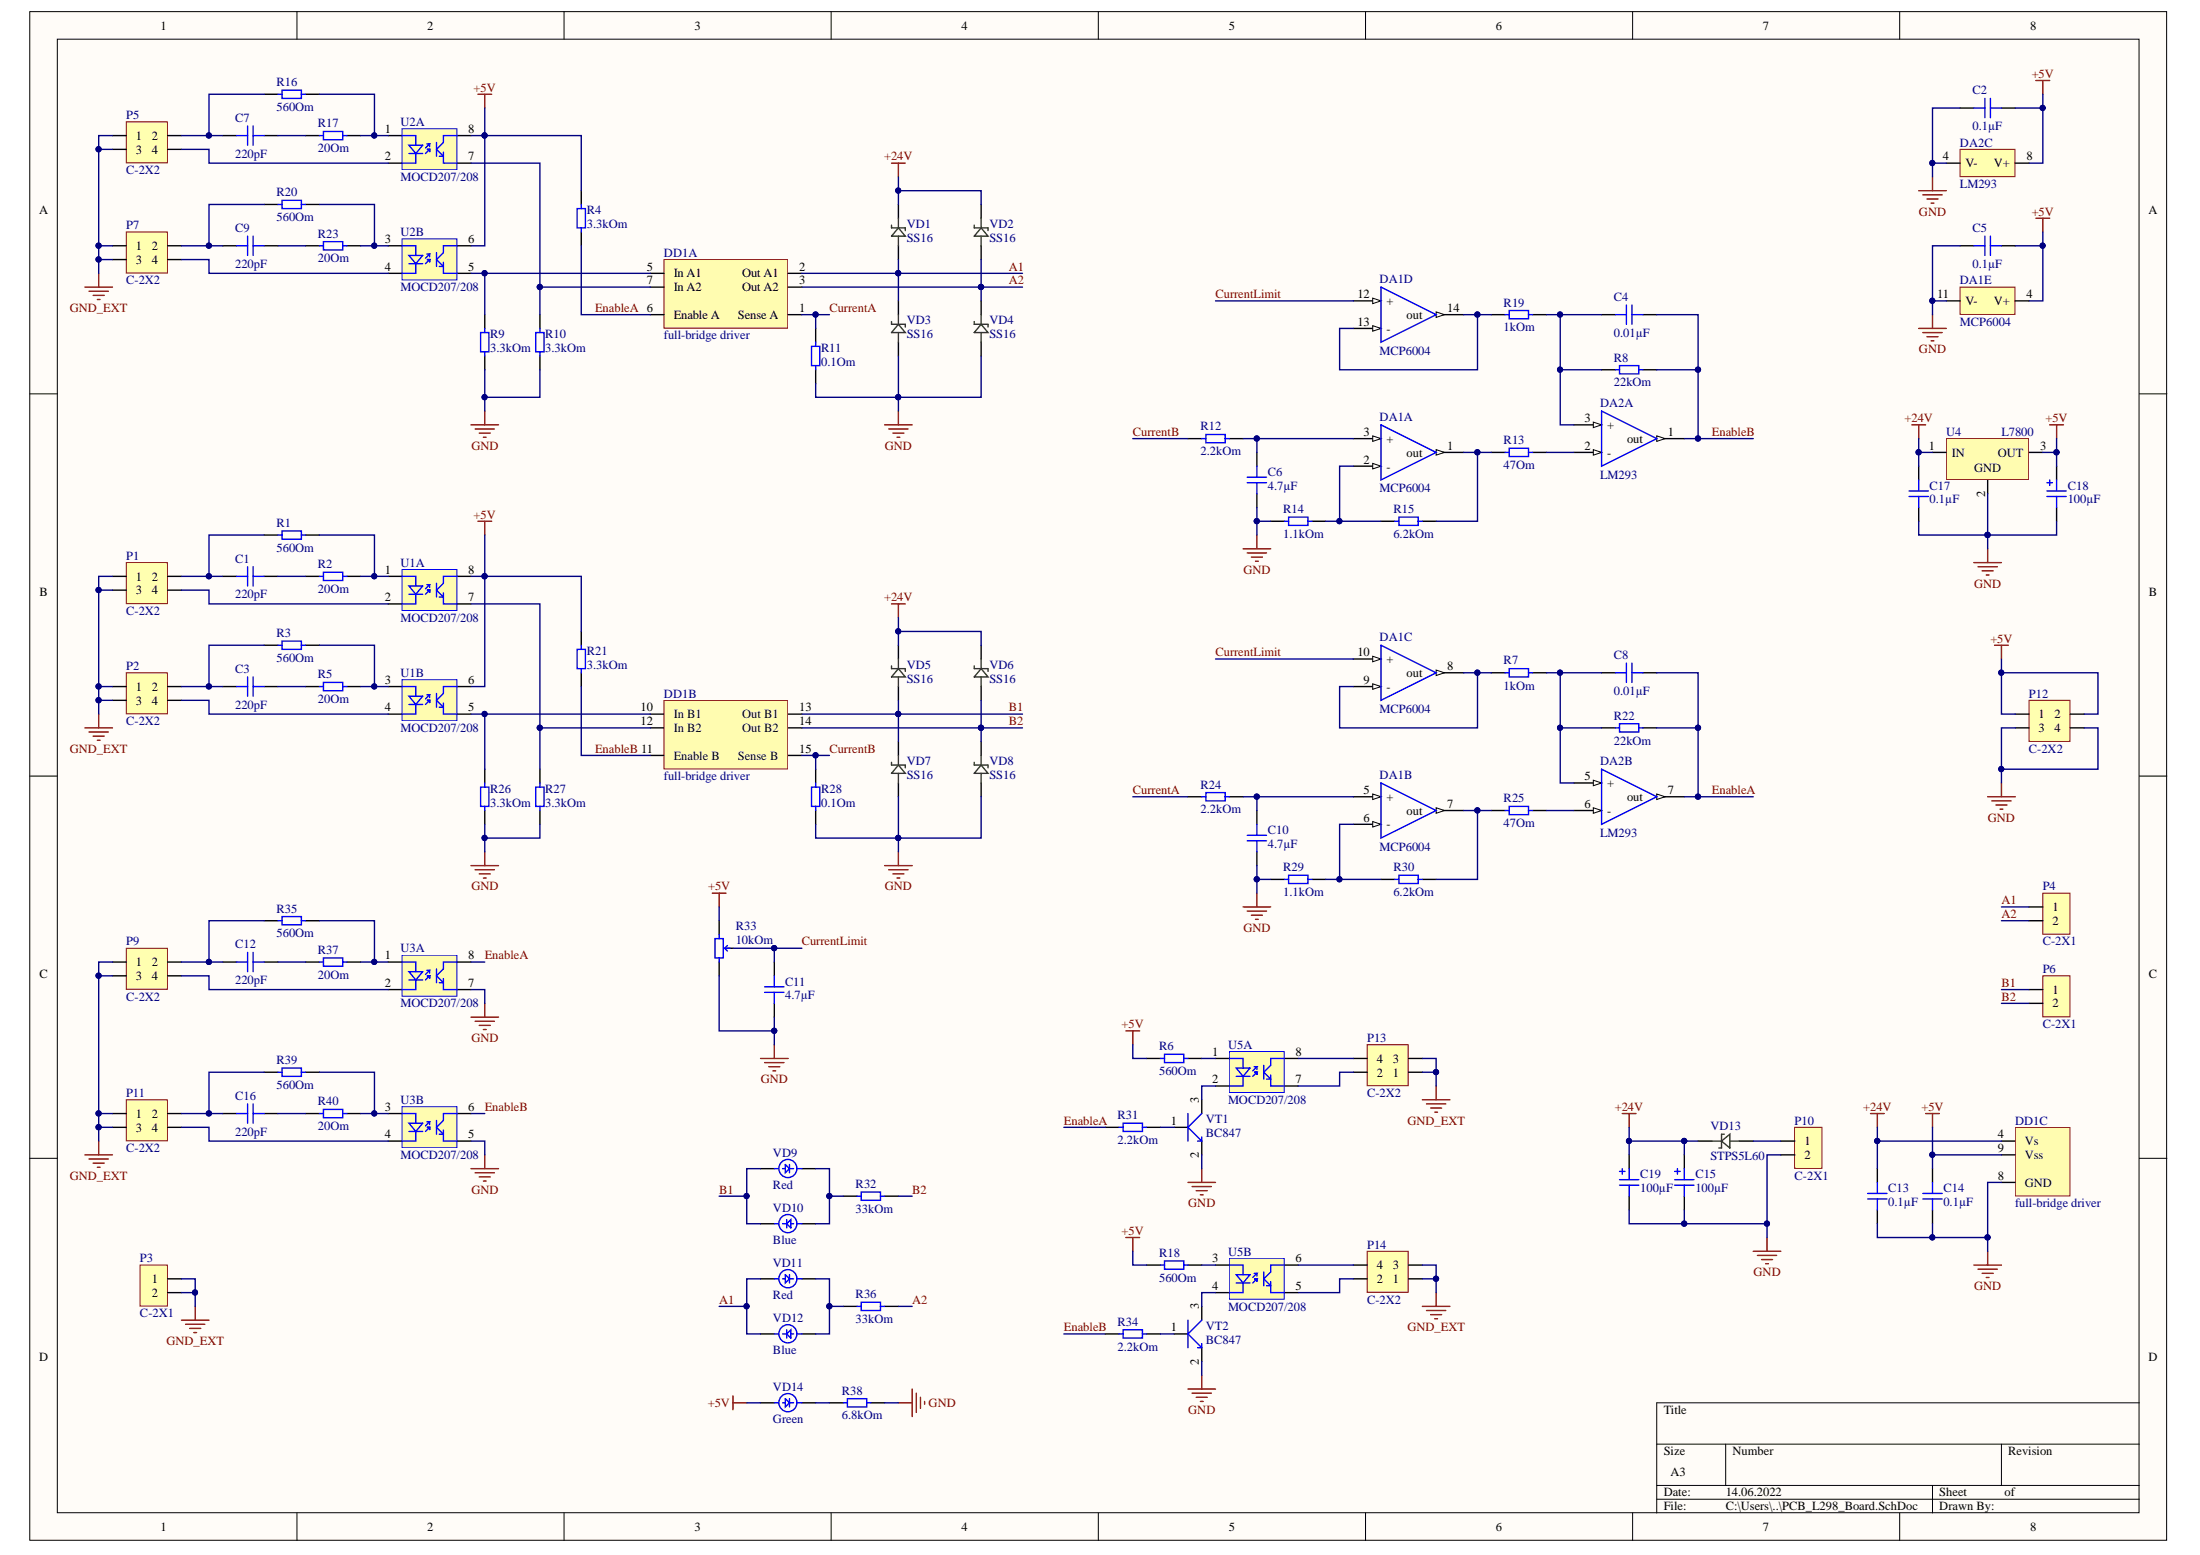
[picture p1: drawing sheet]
# Altium project PCB_L298_Board.PrjPcb
1 sheet, 96 parts. Net scope: global (net labels, ports and power ports of the same name join across sheets).
Board file: PCB_L298_Board.PcbDoc

## Sheet PCB_L298_Board.SchDoc
size A3

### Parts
C1  capacity: 220pF  [SMD-1206]  (hidden comment: Ceramic)
C2  capacity: 0.1µF  [SMD-1206]  (hidden comment: Ceramic)
C3  capacity: 220pF  [SMD-1206]  (hidden comment: Ceramic)
C4  capacity: 0.01µF  [SMD-1206]  (hidden comment: Ceramic)
C5  capacity: 0.1µF  [SMD-1206]  (hidden comment: Ceramic)
C6  capacity: 4.7µF  [SMD-1206]  (hidden comment: Ceramic)
C7  capacity: 220pF  [SMD-1206]  (hidden comment: Ceramic)
C8  capacity: 0.01µF  [SMD-1206]  (hidden comment: Ceramic)
C9  capacity: 220pF  [SMD-1206]  (hidden comment: Ceramic)
C10  capacity: 4.7µF  [SMD-1206]  (hidden comment: Ceramic)
C11  capacity: 4.7µF  [SMD-1206]  (hidden comment: Ceramic)
C12  capacity: 220pF  [SMD-1206]  (hidden comment: Ceramic)
C13  capacity: 0.1µF  [SMD-1206]  (hidden comment: Ceramic)
C14  capacity: 0.1µF  [SMD-1206]  (hidden comment: Ceramic)
C15  capacity: 100µF  [BAR-(8-11)(3.175)]  (hidden comment: Polar)
C16  capacity: 220pF  [SMD-1206]  (hidden comment: Ceramic)
C17  capacity: 0.1µF  [SMD-1206]  (hidden comment: Ceramic)
C18  capacity: 100µF  [BAR-(6.3-11)(2.54)]  (hidden comment: Polar)
C19  capacity: 100µF  [BAR-(8-11)(3.175)]  (hidden comment: Polar)
DA1  MCP6004  [SOP-14]  (parts A,B,C,D,E of 5)
DA2  LM293  [SOP-8]  (parts A,B,C of 3)
DD1  full-bridge driver  [MULTIWATT-15]  (parts A,B,C of 3)
P1  C-2X2  [C-2X2(2.54)]
P2  C-2X2  [C-2X2(2.54)]
P3  C-2X1  [C-2X1(2.54)]
P4  C-2X1  [CB2-10-11-X(5.08)]
P5  C-2X2  [C-2X2(2.54)]
P6  C-2X1  [CB2-10-11-X(5.08)]
P7  C-2X2  [C-2X2(2.54)]
P9  C-2X2  [C-2X2(2.54)]
P10  C-2X1  [CB2-10-11-X(5.08)]
P11  C-2X2  [C-2X2(2.54)]
P12  C-2X2  [C-2X2(2.54)]
P13  C-2X2  [C-2X2(2.54)]
P14  C-2X2  [C-2X2(2.54)]
R1  value 560Om  [SMD-1206]  (hidden comment: Resistor)
R2  value 20Om  [SMD-1206]  (hidden comment: Resistor)
R3  value 560Om  [SMD-1206]  (hidden comment: Resistor)
R4  value 3.3kOm  [SMD-1206]  (hidden comment: Resistor)
R5  value 20Om  [SMD-1206]  (hidden comment: Resistor)
R6  value 560Om  [SMD-1206]  (hidden comment: Resistor)
R7  value 1kOm  [SMD-1206]  (hidden comment: Resistor)
R8  value 22kOm  [SMD-1206]  (hidden comment: Resistor)
R9  value 3.3kOm  [SMD-1206]  (hidden comment: Resistor)
R10  value 3.3kOm  [SMD-1206]  (hidden comment: Resistor)
R11  value 0.1Om  [SMD-2512]  (hidden comment: Resistor)
R12  value 2.2kOm  [SMD-1206]  (hidden comment: Resistor)
R13  value 47Om  [SMD-1206]  (hidden comment: Resistor)
R14  value 1.1kOm  [SMD-1206]  (hidden comment: Resistor)
R15  value 6.2kOm  [SMD-1206]  (hidden comment: Resistor)
R16  value 560Om  [SMD-1206]  (hidden comment: Resistor)
R17  value 20Om  [SMD-1206]  (hidden comment: Resistor)
R18  value 560Om  [SMD-1206]  (hidden comment: Resistor)
R19  value 1kOm  [SMD-1206]  (hidden comment: Resistor)
R20  value 560Om  [SMD-1206]  (hidden comment: Resistor)
R21  value 3.3kOm  [SMD-1206]  (hidden comment: Resistor)
R22  value 22kOm  [SMD-1206]  (hidden comment: Resistor)
R23  value 20Om  [SMD-1206]  (hidden comment: Resistor)
R24  value 2.2kOm  [SMD-1206]  (hidden comment: Resistor)
R25  value 47Om  [SMD-1206]  (hidden comment: Resistor)
R26  value 3.3kOm  [SMD-1206]  (hidden comment: Resistor)
R27  value 3.3kOm  [SMD-1206]  (hidden comment: Resistor)
R28  value 0.1Om  [SMD-2512]  (hidden comment: Resistor)
R29  value 1.1kOm  [SMD-1206]  (hidden comment: Resistor)
R30  value 6.2kOm  [SMD-1206]  (hidden comment: Resistor)
R31  value 2.2kOm  [SMD-1206]  (hidden comment: Resistor)
R32  value 33kOm  [SMD-1206]  (hidden comment: Resistor)
R33  Resistance: 10kOm  [3296(bot only)]  (hidden comment: Tuning)
R34  value 2.2kOm  [SMD-1206]  (hidden comment: Resistor)
R35  value 560Om  [SMD-1206]  (hidden comment: Resistor)
R36  value 33kOm  [SMD-1206]  (hidden comment: Resistor)
R37  value 20Om  [SMD-1206]  (hidden comment: Resistor)
R38  value 6.8kOm  [SMD-1206]  (hidden comment: Resistor)
R39  value 560Om  [SMD-1206]  (hidden comment: Resistor)
R40  value 20Om  [SMD-1206]  (hidden comment: Resistor)
U1  MOCD207/208  [SOP-8]  (parts A,B of 2)
U2  MOCD207/208  [SOP-8]  (parts A,B of 2)
U3  MOCD207/208  [SOP-8]  (parts A,B of 2)
U4  L7800  [TO-220(EX-1)]
U5  MOCD207/208  [SOP-8]  (parts A,B of 2)
VD1  SS16  [SMB(DO-214AA)]
VD2  SS16  [SMB(DO-214AA)]
VD3  SS16  [SMB(DO-214AA)]
VD4  SS16  [SMB(DO-214AA)]
VD5  SS16  [SMB(DO-214AA)]
VD6  SS16  [SMB(DO-214AA)]
VD7  SS16  [SMB(DO-214AA)]
VD8  SS16  [SMB(DO-214AA)]
VD9  Red  [SMD-1206]
VD10  Blue  [SMD-1206]
VD11  Red  [SMD-1206]
VD12  Blue  [SMD-1206]
VD13  STPS5L60  [SMC(DO-214AB)]
VD14  Green  [SMD-1206]
VT1  BC847  [SOT-23]
VT2  BC847  [SOT-23]

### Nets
+5V: C2.2 C5.1 C14.1 C18.2 DA1.4(V+) DA2.8(V+) DD1.9(Vss) P12.1 P12.2 R4.2 R6.2 R18.2 R21.2 R33.1 U1.6 U1.8 U2.6 U2.8 U4.3(OUT) VD14.1
+24V: C13.1 C15.2 C17.1 C19.2 DD1.4(Vs) U4.1(IN) VD1.2 VD2.2 VD5.2 VD6.2 VD13.2
GND: C2.1 C5.2 C6.2 C10.2 C11.2 C13.2 C14.2 C15.1 C17.2 C18.1 C19.1 DA1.11(V-) DA2.4(V-) DD1.8(GND) P10.2 P12.3 P12.4 R9.1 R10.1 R11.1 R14.2 R26.1 R27.1 R28.1 R29.2 R33.3 R38.1 U3.5 U3.7 U4.2(GND) VD3.1 VD4.1 VD7.1 VD8.1 VT1.2(E) VT2.2(E)
GND_EXT: P1.1 P1.3 P2.1 P2.3 P3.1 P3.2 P5.1 P5.3 P7.1 P7.3 P9.1 P9.3 P11.1 P11.3 P13.1 P13.3 P14.1 P14.3
A1: DD1.2(Out_A1) P4.1 VD1.1 VD3.2 VD11.1 VD12.2
A2: DD1.3(Out_A2) P4.2 R36.1 VD2.1 VD4.2
B1: DD1.13(Out_B1) P6.1 VD5.1 VD7.2 VD9.1 VD10.2
B2: DD1.14(Out_B2) P6.2 R32.1 VD6.1 VD8.2
CurrentA: DD1.1(Sense_A) R11.2 R24.2
CurrentB: DD1.15(Sense_B) R12.2 R28.2
CurrentLimit: C11.1 DA1.10(+) DA1.12(+) R33.2
EnableA: C8.2 DA2.7(out) DD1.6(Enable_A) R4.1 R22.2 R31.2 U3.8
EnableB: C4.2 DA2.1(out) DD1.11(Enable_B) R8.2 R21.1 R34.2 U3.6
NetC1_1: C1.1 P1.2 R1.2
NetC1_2: C1.2 R2.2
NetC3_1: C3.1 P2.2 R3.2
NetC3_2: C3.2 R5.2
NetC4_1: C4.1 DA2.3(+) R8.1 R19.1
NetC6_1: C6.1 DA1.3(+) R12.1
NetC7_1: C7.1 P5.2 R16.2
NetC7_2: C7.2 R17.2
NetC8_1: C8.1 DA2.5(+) R7.1 R22.1
NetC9_1: C9.1 P7.2 R20.2
NetC9_2: C9.2 R23.2
NetC10_1: C10.1 DA1.5(+) R24.1
NetC12_1: C12.1 P9.2 R35.2
NetC12_2: C12.2 R37.2
NetC16_1: C16.1 P11.2 R39.2
NetC16_2: C16.2 R40.2
NetDA1_1: DA1.1(out) R13.2 R15.1
NetDA1_2: DA1.2(-) R14.1 R15.2
NetDA1_6: DA1.6(-) R29.1 R30.2
NetDA1_7: DA1.7(out) R25.2 R30.1
NetDA1_8: DA1.8(out) DA1.9(-) R7.2
NetDA1_13: DA1.13(-) DA1.14(out) R19.2
NetDA2_2: DA2.2(-) R13.1
NetDA2_6: DA2.6(-) R25.1
NetDD1_5: DD1.5(In_A1) R9.2 U2.5
NetDD1_7: DD1.7(In_A2) R10.2 U2.7
NetDD1_10: DD1.10(In_B1) R26.2 U1.5
NetDD1_12: DD1.12(In_B2) R27.2 U1.7
NetP1_4: P1.4 U1.2
NetP2_4: P2.4 U1.4
NetP5_4: P5.4 U2.2
NetP7_4: P7.4 U2.4
NetP9_4: P9.4 U3.2
NetP10_1: P10.1 VD13.1
NetP11_4: P11.4 U3.4
NetP13_2: P13.2 U5.7
NetP13_4: P13.4 U5.8
NetP14_2: P14.2 U5.5
NetP14_4: P14.4 U5.6
NetR1_1: R1.1 R2.1 U1.1
NetR3_1: R3.1 R5.1 U1.3
NetR6_1: R6.1 U5.1
NetR16_1: R16.1 R17.1 U2.1
NetR18_1: R18.1 U5.3
NetR20_1: R20.1 R23.1 U2.3
NetR31_1: R31.1 VT1.1(B)
NetR32_2: R32.2 VD9.2 VD10.1
NetR34_1: R34.1 VT2.1(B)
NetR35_1: R35.1 R37.1 U3.1
NetR36_2: R36.2 VD11.2 VD12.1
NetR38_2: R38.2 VD14.2
NetR39_1: R39.1 R40.1 U3.3
NetU5_2: U5.2 VT1.3(C)
NetU5_4: U5.4 VT2.3(C)
